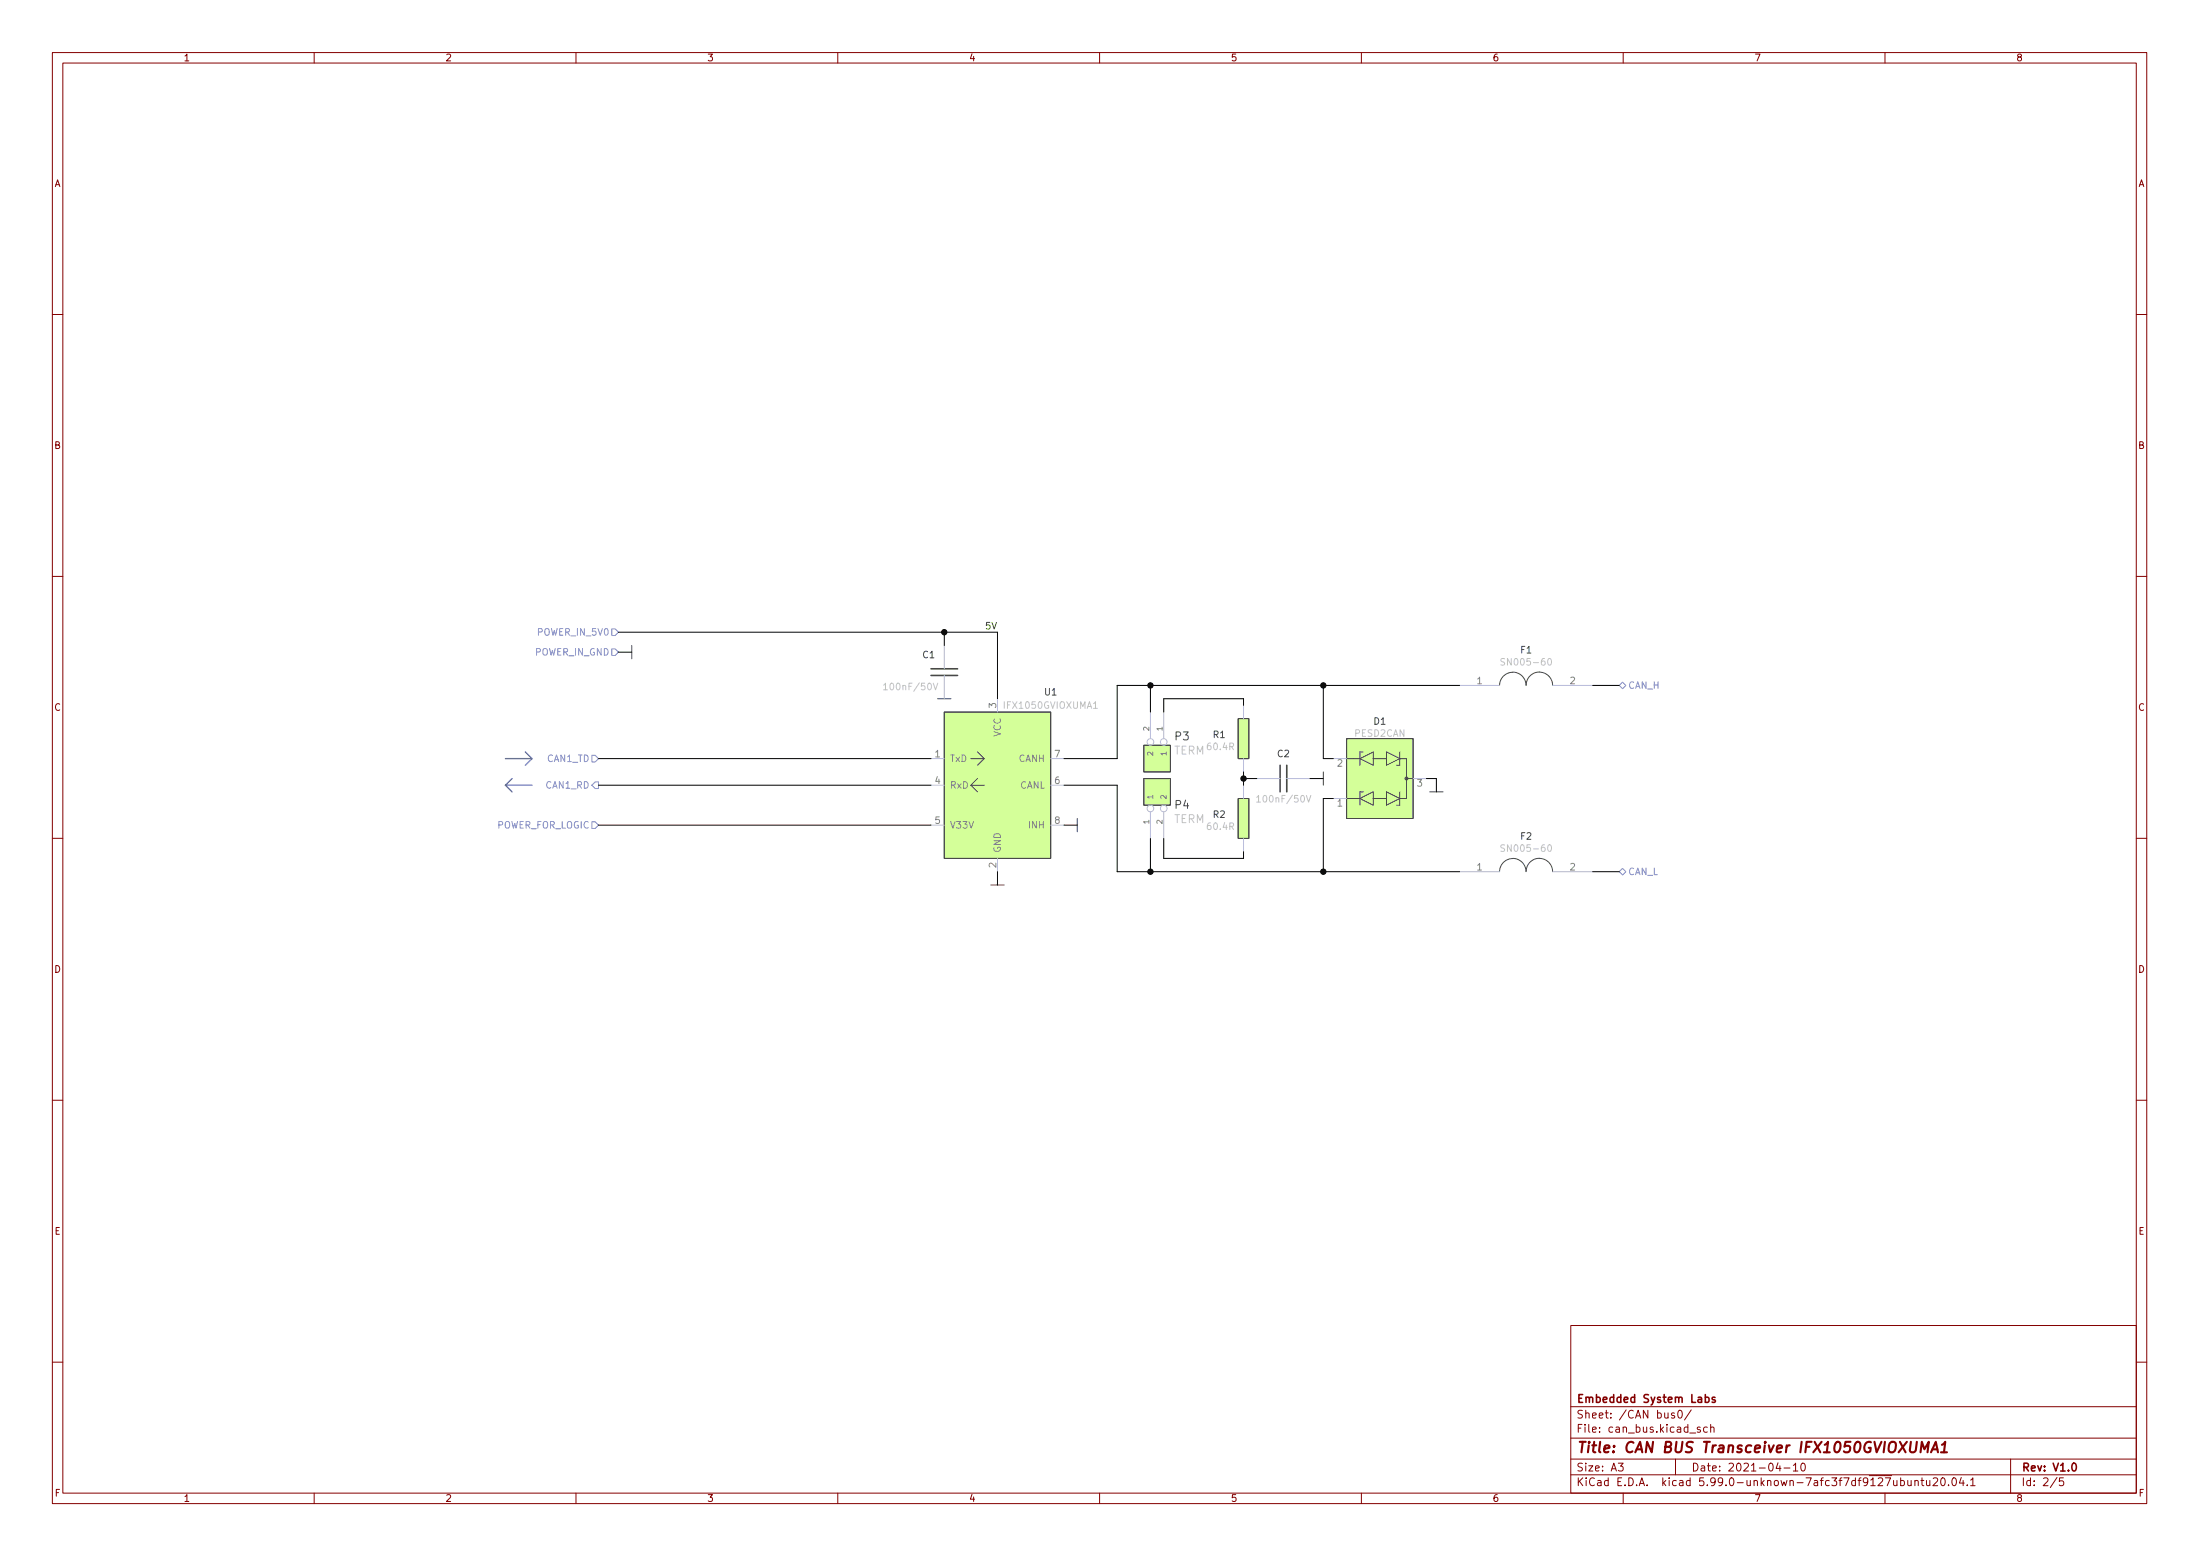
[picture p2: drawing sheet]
<svg xmlns="http://www.w3.org/2000/svg" width="420mm" height="297mm" viewBox="0 0 420 297" stroke-linecap="round" stroke-linejoin="round" font-family="sans-serif">
<g fill="none" stroke="#840000" stroke-width=".19">
<path d="M10 10h400v277h-400zM12 12h396v273h-396zM60 10v2M110 10v2M160 10v2M210 10v2M260 10v2M310 10v2M360 10v2M10 60h2M408 60h2M10 110h2"/>
<path d="M408 110h2M10 160h2M408 160h2M10 210h2M408 210h2M300 253h108v32h-108zM10 260h2M300 278.5h108M300 274.5h108M300 268.5h108M309.1 279.3h.9l-.5 .6 .4 .1v.7l-.2 .1-.6-.1M319.8 269.8l-.4-.1-.2 .2 .1 .2 .5 .2v.3h-.6"/>
<path d="M320 278.5v3M320.6 269.3l.2-.1a.8 .8 0 0 1 .5 .8 .8 .8 0 0 1-.5 .7 1 1 0 0 1-.2-1.4zM323 269.1l-1.3 2M324.7 272.5l-.3-.1-.3 .2 .1 .2 .5 .2v.3h-.6M326.1 272.5l-.5-.1-.2 .3 .1 .6h.6M326.7 272.6l.2-.2 .4 .1 .1 .9M326.7 271.9v1.5M339.6 279.2l-.4 1.1h.9M339.9 279.8v1M342.5 279.7l.4-.4v1.5M344.1 279.4l.2-.1a.8 .8 0 0 1 .5 .8 .8 .8 0 0 1-.5 .7 .99 .99 0 0 1-.2-1.4zM384 278.5v6.5"/>
<path d="M408 260h2M60 285v2M110 285v2M160 285v2M210 285v2M260 285v2M300 281.5h108M310 285v2M340.7 280.2h1.2M342.5 280.8h.9M360 285v2M364.4 282.6v.9l.4 .1 .2-.1"/>
<path d="M365 282.6v1M365.7 282.8l.2-.2 .4 .1 .1 .9M365.7 282.6v1M366.8 282.6h.6M367.1 282.1v1.3l.3 .2M367.9 282.6l.1 .9 .4 .1 .2-.1M368.6 282.6v1M369.2 282.3l.6-.2 .2 .2 .1 .2-1 1.1h1M370.9 282.2l.1-.1a.8 .8 0 0 1 .5 .8 .8 .8 0 0 1-.5 .7 1 1 0 0 1-.1-1.4zM372.1 283.5v.1M373 282.2l.1-.1a.8 .8 0 0 1 .6 .8 .8 .8 0 0 1-.6 .7 1 1 0 0 1-.1-1.4zM374.6 282l-.4 1.1h.9"/>
<path d="M374.9 282.6v1M375.7 283.5v.1M376.4 282.5l.4-.4v1.5M376.4 283.6h.8M392.9 282l-1.3 2M394.1 282.1h-.7l-.1 .7 .2-.1 .5 .1 .1 .2v.5l-.3 .1-.5-.1"/>
</g>
<path d="M325.7 266.8l.4-.1 .3 .3-.1 .6h-.6M327.5 266.8l-.3-.1-.2 .2v.2l.5 .2v.3h-.5M395.9 279.4l.1-.1a.8 .8 0 0 1 .6 .8 .8 .8 0 0 1-.6 .7 1 1 0 0 1-.1-1.4z" fill="none" stroke="#840000" stroke-width=".3"/>
<path d="M366.8 277.2l.2-2 .5 1.5 .9-1.5-.3 2M368.8 277.2l.9-2 .4 2M369 276.7h1M370.7 277.2h1.1M370.9 275.8l.6-.6-.2 2" fill="none" stroke="#840000" stroke-width=".4"/>
<g fill="none" stroke="#484848" stroke-width=".19">
<path d="M120.6 123.2v2.6M179.1 133.4h2.5M180.3 135.9h20.4v28h-20.4zM236.5 137.2h2v7.6h-2zM288.9 128.3a2.54 2.54 0 0 1 2.5 2.5M288.9 128.3a2.54 2.54 0 0 0-2.5 2.5M291.5 130.8a2.53 2.53 0 0 1 2.5-2.5 2.53 2.53 0 0 1 2.5 2.5M185.4 144.8h2.6M185.4 149.9l1.3 1.3M185.4 149.9h2.6M186.7 148.6l-1.3 1.3M186.7 143.5l1.3 1.3"/>
<path d="M188 144.8l-1.3 1.3M205.7 156.2v2.6M218.4 148.6h5.1v5.1h-5.1zM218.4 142.3h5.1v5.1h-5.1zM236.5 152.4h2v7.7h-2zM252.7 147.4v2.5M257.2 141h12.7v15.2h-12.7zM257.2 152.4h2.5M257.2 144.8h2.5M259.7 144.8l2.6-1.3v2.6zM259.7 152.4l2.6-1.2v2.5zM260.3 151.2h-.6v2.5"/>
<path d="M260.3 143.5h-.6v2.6M262.3 152.4h2.5M262.3 144.8h2.5M264.8 151.2l2.5 1.2-2.5 1.3zM264.8 143.5l2.5 1.3-2.5 1.3zM267.3 144.8h1.3v7.6h-1.3M267.3 151.2v2.5h-.6M267.3 143.5v2.6h-.6M268.6 148.6h1.3M273 151.2h2.6M189.2 168.9h2.6M288.9 163.9a2.54 2.54 0 0 1 2.5 2.5"/>
<path d="M288.9 163.9a2.54 2.54 0 0 0-2.5 2.5M291.5 166.4a2.53 2.53 0 0 1 2.5-2.5 2.53 2.53 0 0 1 2.5 2.5"/>
<circle cx="268.6" cy="148.6" r=".13"/>
<circle cx="268.6" cy="148.6" r=".28"/>
</g>
<g fill="none" stroke="#babcdd" stroke-width=".19">
<path d="M180.3 123.2v4.5M180.3 128.9v4.5M190.5 133.4v2.5M219.7 135.9v5.1M222.2 135.9v5.1M237.5 134.7v2.5M278.8 130.8h7.6M296.5 130.8h7.7M177.8 144.8h2.5M177.8 149.9h2.5M177.8 157.5h2.5M200.7 144.8h2.5"/>
<path d="M200.7 149.9h2.5M200.7 157.5h2.5M219.7 155v5.1M222.2 155v5.1M237.5 144.8v2.6M237.5 149.9v2.5M240 148.6h4.5M245.7 148.6h4.5M254.6 152.4h2.6M254.6 144.8h2.6M269.9 148.6h2.5M190.5 163.9v2.5"/>
<path d="M237.5 160.1v2.5M278.8 166.4h7.6M296.5 166.4h7.7"/>
<circle cx="219.7" cy="141.6" r=".63"/>
<circle cx="219.7" cy="154.3" r=".63"/>
<circle cx="222.2" cy="154.3" r=".63"/>
<circle cx="222.2" cy="141.6" r=".63"/>
</g>
<path d="M168.7 130.8l.4-.4v1.3M168.7 131.7h.8M178.2 130.4l.5 1.3 .4-1.3M208.9 135.2h.7M287.4 125.8l-.5-.1-.2 .1v.4l.5 .2 .2 .3-.3 .3-.5-.1M295.8 125.8l.1-.1a.68 .68 0 0 1 .4 .6 .68 .68 0 0 1-.4 .7 .85 .85 0 0 1-.1-1.2zM240 152.2l.4-.3v1.2M240 153.1h.7M249.5 151.9l.4 1.2 .4-1.2M287.4 161.3h-.5l-.2 .1v.4l.5 .2 .2 .3-.3 .2h-.5M295.8 161.3h.1a.68 .68 0 0 1 .4 .6 .68 .68 0 0 1-.4 .6 .85 .85 0 0 1-.1-1.2z" fill="none" stroke="#c2c2c2" stroke-width=".19"/>
<g fill="#d4ff99" stroke="#d4ff99" stroke-width=".19">
<path d="M218.4 148.6h5.1v5.1h-5.1z"/>
<path d="M236.5 137.2h2v7.6h-2z"/>
<path d="M257.2 141h12.7v15.2h-12.7z"/>
<path d="M236.5 152.4h2v7.7h-2z"/>
<path d="M180.3 135.9h20.4v28h-20.4z"/>
<path d="M218.4 142.3h5.1v5.1h-5.1z"/>
</g>
<path d="M177.8 128.9h5.1M177.8 127.7h5.1M244.5 146.1v5.1M245.7 146.1v5.1" fill="none" stroke="#484848" stroke-width=".3"/>
<path d="M116.8 123.9h.7l.6 .6-.6 .6h-.7zM116.8 120.1h.7l.6 .6-.6 .6h-.7zM309.2 130.8l.7-.6 .6 .6-.6 .7zM113 144.2h.7l.6 .6-.6 .7h-.7zM113 156.9h.7l.6 .6-.6 .7h-.7zM113.7 149.3h.6v1.2h-.6l-.7-.6zM309.2 166.4l.7-.6 .6 .6-.6 .6z" fill="none" stroke="#6e82ff" stroke-width=".19"/>
<path d="M96.5 144.8h5.1M96.5 149.9l1.3 1.3M96.5 149.9h5.1M97.8 148.6l-1.3 1.3M100.3 143.5l1.3 1.3M101.6 144.8l-1.3 1.3" fill="none" stroke="#505ad2" stroke-width=".25"/>
<g fill="none" stroke="#000" stroke-width=".19">
<path d="M118.1 120.7h72.4v12.7M118.1 124.5h2.5M180.3 120.7v2.5M219.7 130.8v5.1M237.5 134.7v-1.3h-15.3v2.5M252.7 130.8v14h1.9M278.8 130.8h-65.4v14h-10.2M304.2 130.8h5M114.3 149.9h63.5M114.3 157.5h63.5M114.3 144.8h63.5M203.2 149.9h10.2v16.5h65.4"/>
<path d="M203.2 157.5h2.5M237.5 147.4v2.5M237.5 148.6h2.5M250.2 148.6h2.5M254.6 152.4h-1.9v14M272.4 148.6h1.9v2.6M190.5 166.4v2.5M219.7 160.1v6.3M222.2 160.1v3.8h15.3v-1.3M304.2 166.4h5"/>
</g>
<g fill="#000" stroke="#000" stroke-width=".19">
<circle cx="180.3" cy="120.7" r=".51"/>
<circle cx="219.7" cy="130.8" r=".51"/>
<circle cx="252.7" cy="130.8" r=".51"/>
<circle cx="237.5" cy="148.6" r=".51"/>
<circle cx="219.7" cy="166.4" r=".51"/>
<circle cx="252.7" cy="166.4" r=".51"/>
</g>
<text font-size="2.8" fill="#840000" x="301" y="277.3">Title: CAN BUS Transceiver IFX1050GVIOXUMA1</text>
<g font-size="2.1" fill="#454750">
<text x="224.4" y="141.3">P3</text>
<text x="224.4" y="154.4">P4</text>
</g>
<g font-size="2.1" fill="#c2c2c2">
<text x="224.1" y="144">TERM</text>
<text x="224.1" y="157.1">TERM</text>
</g>
<g font-size="2.1" fill="#840000">
<text x="301" y="267.8">Embedded System Labs</text>
<text x="301" y="273.5">File: can_bus.kicad_sch</text>
<text x="301" y="270.8">Sheet: /CAN bus0/</text>
<text x="301" y="280.9">Size: A3</text>
<text x="323" y="280.9">Date: 2021-04-10</text>
<text x="386" y="280.9">Rev: V1.0</text>
<text x="301" y="283.7">KiCad E.D.A. kicad 5.99.0-unknown-7afc3f7df9~127~ubuntu20.04.1</text>
<text x="386" y="283.7">Id: 2/5</text>
</g>
<g font-size="1.8" fill="#840000">
<text x="35" y="11.7">1</text>
<text x="85" y="11.7">2</text>
<text x="135" y="11.7">3</text>
<text x="185" y="11.7">4</text>
<text x="235" y="11.7">5</text>
<text x="285" y="11.7">6</text>
<text x="335" y="11.7">7</text>
<text x="385" y="11.7">8</text>
<text x="10.3" y="35.7">A</text>
<text x="408.3" y="35.7">A</text>
<text x="10.3" y="85.7">B</text>
<text x="408.3" y="85.7">B</text>
<text x="10.3" y="135.7">C</text>
<text x="408.3" y="135.7">C</text>
<text x="10.3" y="185.7">D</text>
<text x="408.3" y="185.7">D</text>
<text x="10.4" y="235.7">E</text>
<text x="408.4" y="235.7">E</text>
<text x="10.4" y="285.7">F</text>
<text x="35" y="286.7">1</text>
<text x="85" y="286.7">2</text>
<text x="135" y="286.7">3</text>
<text x="185" y="286.7">4</text>
<text x="235" y="286.7">5</text>
<text x="285" y="286.7">6</text>
<text x="335" y="286.7">7</text>
<text x="385" y="286.7">8</text>
<text x="408.4" y="285.7">F</text>
</g>
<g font-size="1.8" fill="#6e82ff">
<text x="102.1" y="125.1">POWER_IN_GND</text>
<text x="102.9" y="121.3">POWER_IN_5V0</text>
<text x="310.9" y="131.5">CAN_H</text>
<text x="104.5" y="145.5">CAN1_TD</text>
<text x="104.3" y="150.5">CAN1_RD</text>
<text x="94.7" y="158.2">POWER_FOR_LOGIC</text>
<text x="310.9" y="167">CAN_L</text>
</g>
<g font-size="1.8" fill="#454750">
<text x="176.2" y="125.6">C1</text>
<text x="290.4" y="124.7">F1</text>
<text x="199.5" y="132.8">U1</text>
<text x="231.7" y="140.9">R1</text>
<text x="262.4" y="138.3">D1</text>
<text x="244" y="144.5">C2</text>
<text x="231.7" y="156.1">R2</text>
<text x="290.4" y="160.3">F2</text>
</g>
<text font-size="1.8" fill="#00c200" x="188.3" y="120.1">5V</text>
<g font-size="1.8" fill="#c2c2c2">
<text x="169.5" y="131.7">100nF/50V</text>
<text x="287.5" y="127">SN005-60</text>
<text x="192" y="135.3">IFX1050GVIOXUMA1</text>
<text x="230.7" y="143.2">60.4R</text>
<text x="258.7" y="140.6">PESD2CAN</text>
<text x="240.7" y="153.2">100nF/50V</text>
<text x="230.7" y="158.4">60.4R</text>
<text x="287.5" y="162.6">SN005-60</text>
</g>
<g font-size="1.8" fill="#848484">
<text x="282.1" y="130.6">1</text>
<text x="299.9" y="130.6">2</text>
<text x="190.2" y="135.1" transform="rotate(-90 190.2 135.1)">3</text>
<text x="191.1" y="140.7" transform="rotate(-90 191.1 140.7)">VCC</text>
<text x="178.6" y="144.6">1</text>
<text x="178.6" y="149.6">4</text>
<text x="181.4" y="145.5">TxD</text>
<text x="194.5" y="145.5">CANH</text>
<text x="201.4" y="149.6">6</text>
<text x="201.4" y="144.6">7</text>
<text x="255.4" y="146.3">2</text>
<text x="181.4" y="150.5">RxD</text>
<text x="194.7" y="150.5">CANL</text>
<text x="255.4" y="154">1</text>
<text x="270.7" y="150.2">3</text>
<text x="178.6" y="157.3">5</text>
<text x="181.4" y="158.2">V33V</text>
<text x="196.6" y="158.2">INH</text>
<text x="201.4" y="157.3">8</text>
<text x="190.2" y="165.6" transform="rotate(-90 190.2 165.6)">2</text>
<text x="191.1" y="162.9" transform="rotate(-90 191.1 162.9)">GND</text>
<text x="282.1" y="166.2">1</text>
<text x="299.9" y="166.2">2</text>
</g>
<g font-size="1.4" fill="#848484">
<text x="219.5" y="139.5" transform="rotate(-90 219.5 139.5)">2</text>
<text x="222" y="139.5" transform="rotate(-90 222 139.5)">1</text>
<text x="220.2" y="144.1" transform="rotate(-90 220.2 144.1)">2</text>
<text x="222.8" y="144.1" transform="rotate(-90 222.8 144.1)">1</text>
<text x="220.2" y="152.7" transform="rotate(-90 220.2 152.7)">1</text>
<text x="222.8" y="152.7" transform="rotate(-90 222.8 152.7)">2</text>
<text x="219.5" y="157.3" transform="rotate(-90 219.5 157.3)">1</text>
<text x="222" y="157.3" transform="rotate(-90 222 157.3)">2</text>
</g>
</svg>
